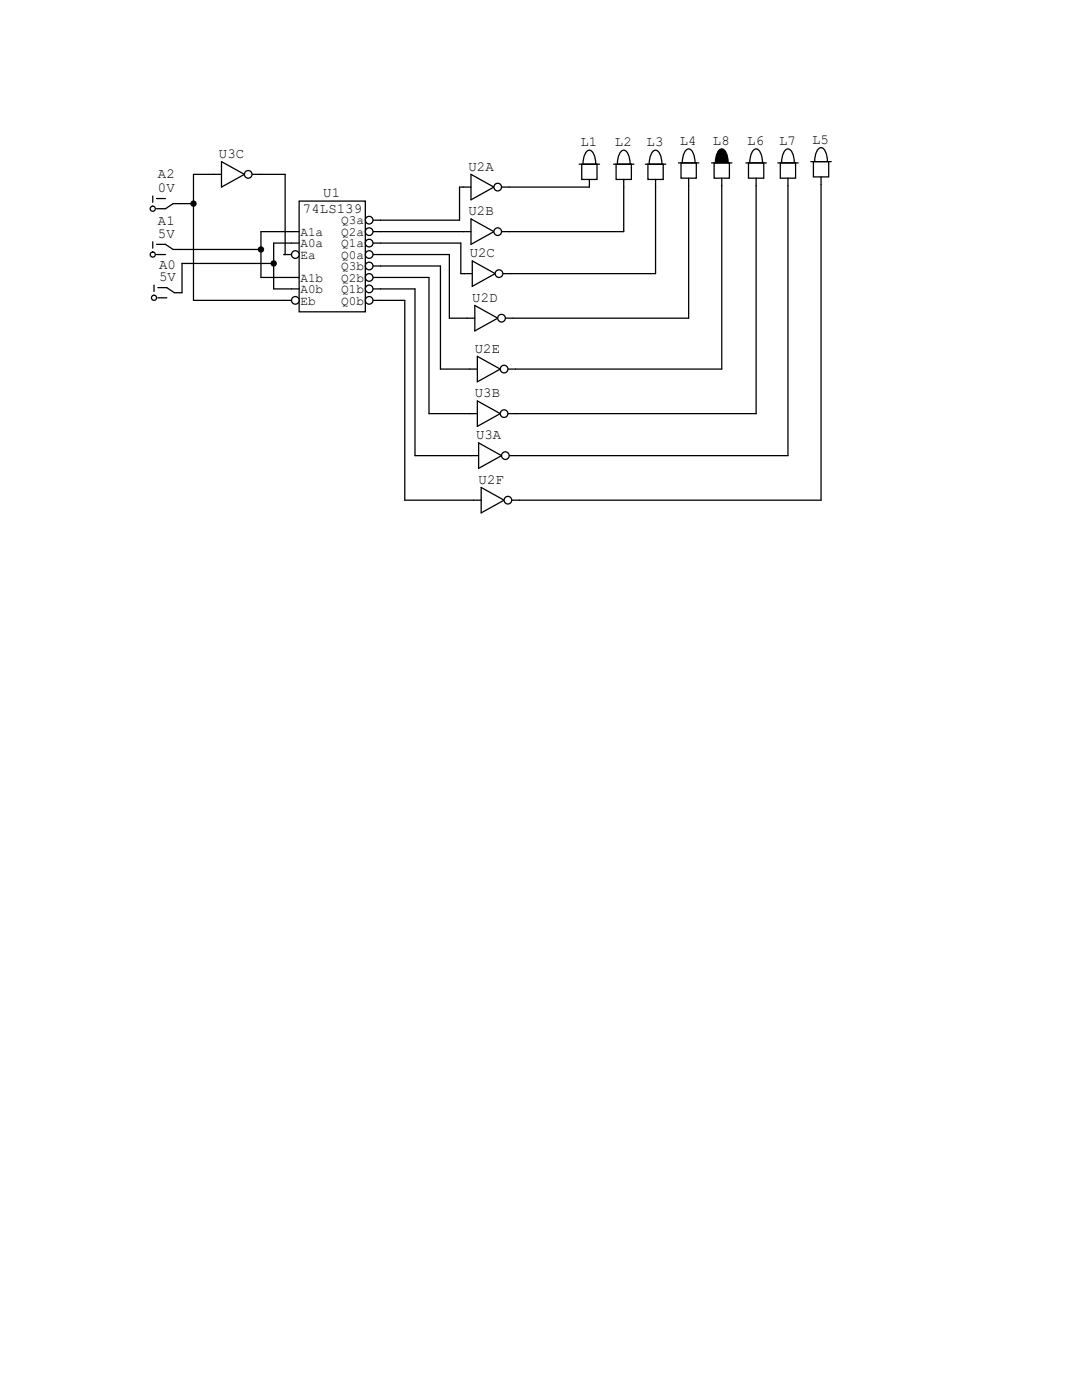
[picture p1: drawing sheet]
<svg xmlns="http://www.w3.org/2000/svg" width="216mm" height="279mm" viewBox="0 0 216 279" stroke-linecap="round" stroke-linejoin="round" font-family="sans-serif">
<g fill="none" stroke="#000" stroke-width=".25">
<path d="M30.5 39.1v1.3M31.2 39.6h1.8M42.7 34.8h1.5M44.2 32.3l4.6 2.5-4.6 2.5zM50.3 34.8h1.5M30.5 48.3v1.2M30.7 56.9v1.3M31.2 48.8h1.8l1.5 1h1.6M31.2 50.8h1.8M31.5 57.4h1.8l1.5 1h1.5M31.5 59.4h1.8M36.1 40.6h-1.6l-1.5 1.1h-1.8"/>
<circle cx="30.5" cy="50.8" r=".51"/>
<circle cx="30.5" cy="41.7" r=".51"/>
<circle cx="30.7" cy="59.4" r=".51"/>
</g>
<circle cx="49.5" cy="34.8" r=".76" fill="#fff" stroke="#000" stroke-width=".25"/>
<path d="M93.7 82.5h1.5M95.2 80l4.6 2.5-4.6 2.6zM101.3 82.5h1.6" fill="none" stroke="#000" stroke-width=".25"/>
<circle cx="100.6" cy="82.5" r=".76" fill="#fff" stroke="#000" stroke-width=".25"/>
<path d="M94 90.9h1.5M95.5 88.4l4.6 2.5-4.6 2.6zM101.6 90.9h1.5" fill="none" stroke="#000" stroke-width=".25"/>
<circle cx="100.8" cy="90.9" r=".76" fill="#fff" stroke="#000" stroke-width=".25"/>
<path d="M94.5 99.8h1.5M96 97.3l4.6 2.5-4.6 2.6zM102.1 99.8h1.5" fill="none" stroke="#000" stroke-width=".25"/>
<circle cx="101.3" cy="99.8" r=".76" fill="#fff" stroke="#000" stroke-width=".25"/>
<path d="M93.7 73.7h1.5M95.2 71.1l4.6 2.6-4.6 2.5zM101.3 73.7h1.6" fill="none" stroke="#000" stroke-width=".25"/>
<circle cx="100.6" cy="73.7" r=".76" fill="#fff" stroke="#000" stroke-width=".25"/>
<path d="M143.4 30.1a.73 .73 0 0 1 1.3 0 4.9 4.9 0 0 1 0 4.8 .73 .73 0 0 1-1.3 0 4.9 4.9 0 0 1 0-4.8z" fill-rule="evenodd" fill="#000" stroke="#000" stroke-width=".25"/>
<path d="M142.5 32.5h3v3.1h-3z" fill-rule="evenodd" fill="#fff" stroke="#000" stroke-width=".25"/>
<path d="M142 32.5h4M144 35.6v1.5" fill="none" stroke="#000" stroke-width=".25"/>
<g fill="#fff" stroke="#000" stroke-width=".25">
<path d="M156.6 30.1a.73 .73 0 0 1 1.3 0 4.9 4.9 0 0 1 0 4.8 .73 .73 0 0 1-1.3 0 4.9 4.9 0 0 1 0-4.8z" fill-rule="evenodd"/>
<path d="M155.7 32.5h3v3.1h-3z" fill-rule="evenodd"/>
</g>
<path d="M155.2 32.5h4.1M157.2 35.6v1.5" fill="none" stroke="#000" stroke-width=".25"/>
<g fill="#fff" stroke="#000" stroke-width=".25">
<path d="M150.2 30.1a.73 .73 0 0 1 1.3 0 4.9 4.9 0 0 1 0 4.8 .73 .73 0 0 1-1.3 0 4.9 4.9 0 0 1 0-4.8z" fill-rule="evenodd"/>
<path d="M149.4 32.5h3v3.1h-3z" fill-rule="evenodd"/>
</g>
<path d="M148.8 32.5h4.1M150.9 35.6v1.5" fill="none" stroke="#000" stroke-width=".25"/>
<g fill="#fff" stroke="#000" stroke-width=".25">
<path d="M163.2 29.8a.73 .73 0 0 1 1.3 0 4.9 4.9 0 0 1 0 4.9 .73 .73 0 0 1-1.3 0 4.9 4.9 0 0 1 0-4.9z" fill-rule="evenodd"/>
<path d="M162.3 32.3h3.1v3h-3.1z" fill-rule="evenodd"/>
</g>
<path d="M161.8 32.3h4.1M163.8 35.3v1.5M93.2 63.5h1.5M94.7 61l4.6 2.5-4.6 2.5zM100.8 63.5h1.6" fill="none" stroke="#000" stroke-width=".25"/>
<circle cx="100.1" cy="63.5" r=".76" fill="#fff" stroke="#000" stroke-width=".25"/>
<path d="M92.7 54.6h1.5M94.2 52.1l4.6 2.5-4.6 2.5zM100.3 54.6h1.6" fill="none" stroke="#000" stroke-width=".25"/>
<circle cx="99.6" cy="54.6" r=".76" fill="#fff" stroke="#000" stroke-width=".25"/>
<path d="M92.5 46.2h1.5M94 43.7l4.6 2.5-4.6 2.6zM100.1 46.2h1.5" fill="none" stroke="#000" stroke-width=".25"/>
<circle cx="99.3" cy="46.2" r=".76" fill="#fff" stroke="#000" stroke-width=".25"/>
<path d="M92.5 37.3h1.5M94 34.8l4.6 2.5-4.6 2.6zM100.1 37.3h1.5" fill="none" stroke="#000" stroke-width=".25"/>
<g fill="#fff" stroke="#000" stroke-width=".25">
<path d="M123.8 30.4a.73 .73 0 0 1 1.3 0 4.9 4.9 0 0 1 0 4.8 .73 .73 0 0 1-1.3 0 4.9 4.9 0 0 1 0-4.8z" fill-rule="evenodd"/>
<path d="M122.9 32.8h3.1v3h-3.1z" fill-rule="evenodd"/>
<circle cx="99.3" cy="37.3" r=".76"/>
</g>
<path d="M122.4 32.8h4.1M124.5 35.8v1.5" fill="none" stroke="#000" stroke-width=".25"/>
<g fill="#fff" stroke="#000" stroke-width=".25">
<path d="M130.2 30.4a.73 .73 0 0 1 1.3 0 4.9 4.9 0 0 1 0 4.8 .73 .73 0 0 1-1.3 0 4.9 4.9 0 0 1 0-4.8z" fill-rule="evenodd"/>
<path d="M129.3 32.8h3v3h-3z" fill-rule="evenodd"/>
</g>
<path d="M128.8 32.8h4M130.8 35.8v1.5" fill="none" stroke="#000" stroke-width=".25"/>
<g fill="#fff" stroke="#000" stroke-width=".25">
<path d="M136.8 30.1a.73 .73 0 0 1 1.3 0 4.9 4.9 0 0 1 0 4.8 .73 .73 0 0 1-1.3 0 4.9 4.9 0 0 1 0-4.8z" fill-rule="evenodd"/>
<path d="M135.9 32.5h3v3.1h-3z" fill-rule="evenodd"/>
</g>
<path d="M135.4 32.5h4M137.4 35.6v1.5" fill="none" stroke="#000" stroke-width=".25"/>
<g fill="#fff" stroke="#000" stroke-width=".25">
<path d="M117 30.4a.73 .73 0 0 1 1.2 0 4.9 4.9 0 0 1 0 4.8 .73 .73 0 0 1-1.2 0 4.9 4.9 0 0 1 0-4.8z" fill-rule="evenodd"/>
<path d="M116.1 32.8h3v3h-3z" fill-rule="evenodd"/>
</g>
<path d="M115.6 32.8h4M117.6 35.8v1.5" fill="none" stroke="#000" stroke-width=".25"/>
<path d="M59.7 40.1h13.2v22.1h-13.2z" fill-rule="evenodd" fill="#fff" stroke="#000" stroke-width=".25"/>
<path d="M56.6 50.8h1.6M58.2 46.2h1.5M58.2 48.5h1.5" fill="none" stroke="#000" stroke-width=".25"/>
<circle cx="58.9" cy="50.8" r=".76" fill="#fff" stroke="#000" stroke-width=".25"/>
<path d="M56.6 59.9h1.6M58.2 55.4h1.5M58.2 57.7h1.5" fill="none" stroke="#000" stroke-width=".25"/>
<circle cx="58.9" cy="59.9" r=".76" fill="#fff" stroke="#000" stroke-width=".25"/>
<path d="M74.4 43.9h1.5" fill="none" stroke="#000" stroke-width=".25"/>
<circle cx="73.7" cy="43.9" r=".76" fill="#fff" stroke="#000" stroke-width=".25"/>
<path d="M74.4 46.2h1.5" fill="none" stroke="#000" stroke-width=".25"/>
<circle cx="73.7" cy="46.2" r=".76" fill="#fff" stroke="#000" stroke-width=".25"/>
<path d="M74.4 48.5h1.5" fill="none" stroke="#000" stroke-width=".25"/>
<circle cx="73.7" cy="48.5" r=".76" fill="#fff" stroke="#000" stroke-width=".25"/>
<path d="M74.4 50.8h1.5" fill="none" stroke="#000" stroke-width=".25"/>
<circle cx="73.7" cy="50.8" r=".76" fill="#fff" stroke="#000" stroke-width=".25"/>
<path d="M74.4 53.1h1.5" fill="none" stroke="#000" stroke-width=".25"/>
<circle cx="73.7" cy="53.1" r=".76" fill="#fff" stroke="#000" stroke-width=".25"/>
<path d="M74.4 55.4h1.5" fill="none" stroke="#000" stroke-width=".25"/>
<circle cx="73.7" cy="55.4" r=".76" fill="#fff" stroke="#000" stroke-width=".25"/>
<path d="M74.4 57.7h1.5" fill="none" stroke="#000" stroke-width=".25"/>
<circle cx="73.7" cy="57.7" r=".76" fill="#fff" stroke="#000" stroke-width=".25"/>
<path d="M74.4 59.9h1.5" fill="none" stroke="#000" stroke-width=".25"/>
<circle cx="73.7" cy="59.9" r=".76" fill="#fff" stroke="#000" stroke-width=".25"/>
<g fill="none" stroke="#000" stroke-width=".25">
<path d="M42.7 34.8h-4.1v25.1h18M51.8 34.8h5.1v16h-.3M92.5 37.3h-.8v6.6h-15.8M101.6 37.3h16M124.5 37.3v8.9h-22.9M130.8 37.3v17.3h-28.9M137.4 37.1v26.4h-35M144 37.1v36.6h-41.1M150.9 37.1v45.4h-48M157.2 37.1v53.8h-54.1M163.8 36.8v63h-60.2M36.1 49.8h16"/>
<path d="M36.1 40.6h2.5M54.6 52.6h-18.3v5.8M58.2 48.5h-3.6v9.2h3.6M58.2 46.2h-6.1v9.2h6.1M75.9 50.8h13.8v12.7h3.5M75.9 57.7h6.9v33.2h11.2M75.9 55.4h9.7v27.1h8.1M75.9 48.5h16v6.1h.8M75.9 46.2h16.6M75.9 59.9h4.9v39.9h13.7M75.9 53.1h12v20.6h5.8"/>
</g>
<g fill="#000" stroke="#000" stroke-width=".25">
<circle cx="38.6" cy="40.6" r=".51"/>
<circle cx="52.1" cy="49.8" r=".51"/>
<circle cx="54.6" cy="52.6" r=".51"/>
</g>
<g font-size="2.8">
<text x="115.8" y="29.2">L1</text>
<text x="122.7" y="29.2">L2</text>
<text x="129" y="29.2">L3</text>
<text x="135.6" y="29">L4</text>
<text x="142.2" y="29">L8</text>
<text x="149.1" y="29">L6</text>
<text x="155.4" y="29">L7</text>
<text x="162.1" y="28.7">L5</text>
<text x="31.5" y="35.6">A2</text>
<text x="43.7" y="31.5">U3C</text>
<text x="93.5" y="34">U2A</text>
<text x="31.5" y="38.4">0V</text>
<text x="64.5" y="39.4">U1</text>
<text x="31.5" y="45">A1</text>
<text x="31.5" y="47.5">5V</text>
<text x="60.5" y="42.4">74LS139</text>
<text x="93.5" y="42.9">U2B</text>
<text x="31.7" y="53.6">A0</text>
<text x="93.7" y="51.3">U2C</text>
<text x="31.7" y="56.1">5V</text>
<text x="94.2" y="60.2">U2D</text>
<text x="94.7" y="70.4">U2E</text>
<text x="94.7" y="79.2">U3B</text>
<text x="95" y="87.6">U3A</text>
<text x="95.5" y="96.5">U2F</text>
</g>
<g font-size="2.5">
<text x="59.9" y="47.1">A1a</text>
<text x="68.1" y="44.8">Q3a</text>
<text x="68.1" y="47.1">Q2a</text>
<text x="59.9" y="49.4">A0a</text>
<text x="59.9" y="51.6">Ea</text>
<text x="68.1" y="49.4">Q1a</text>
<text x="68.1" y="51.6">Q0a</text>
<text x="68.1" y="53.9">Q3b</text>
<text x="59.9" y="56.2">A1b</text>
<text x="59.9" y="58.5">A0b</text>
<text x="68.1" y="56.2">Q2b</text>
<text x="68.1" y="58.5">Q1b</text>
<text x="59.9" y="60.8">Eb</text>
<text x="68.1" y="60.8">Q0b</text>
</g>
</svg>
